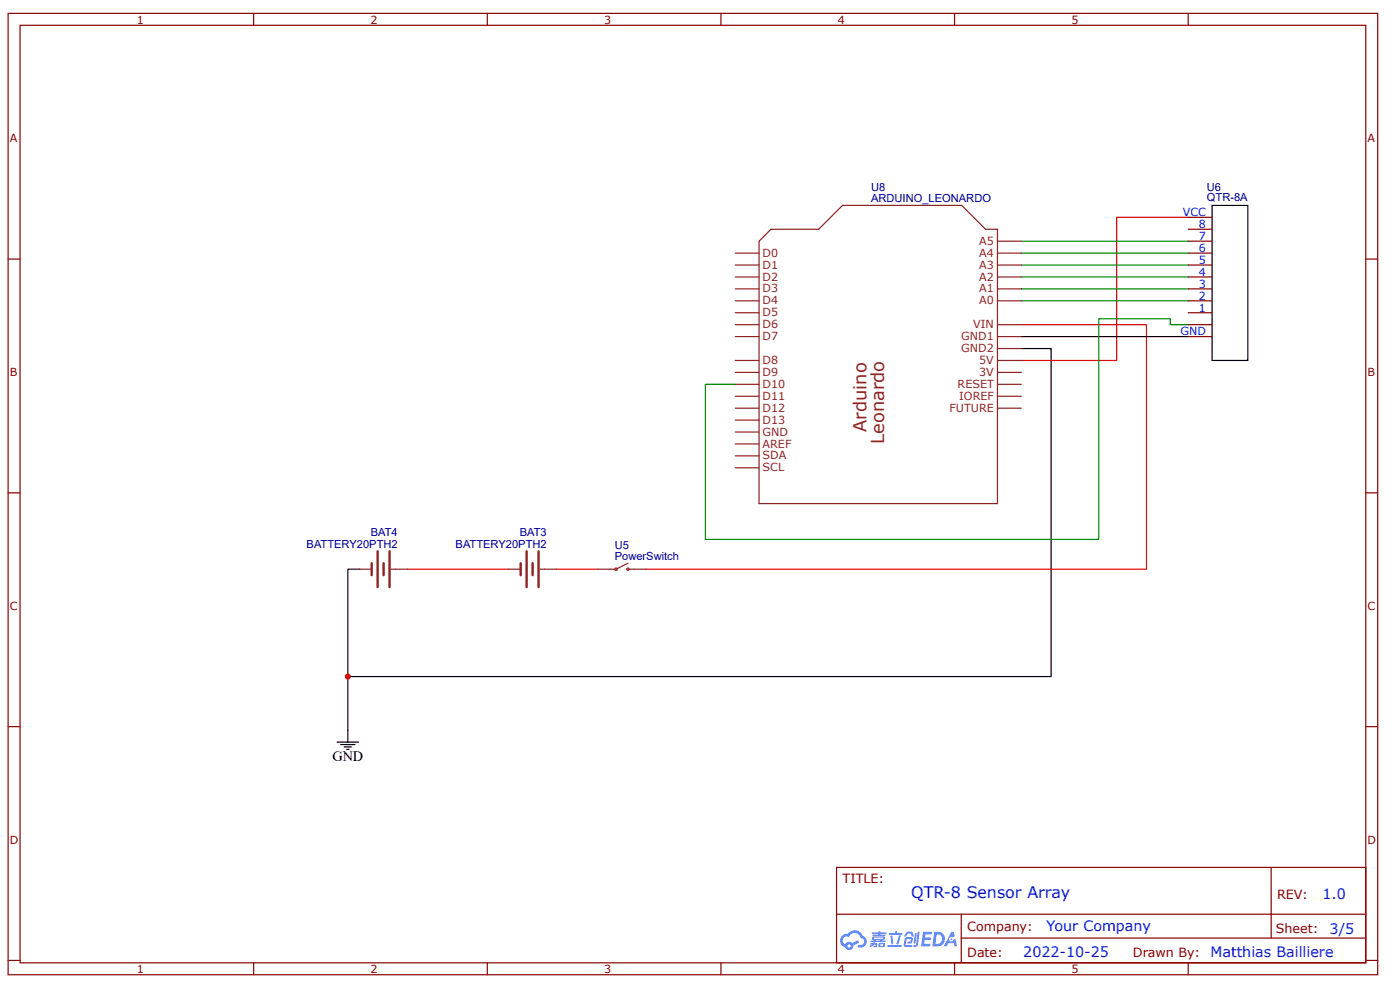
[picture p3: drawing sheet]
<svg xmlns="http://www.w3.org/2000/svg" width="297mm" height="210mm" viewBox="0 0 297 210" stroke-linecap="round" stroke-linejoin="round" font-family="sans-serif">
<g fill="none" stroke="#800" stroke-width=".25">
<path d="M1.7 2.8h290.6v203.9h-290.6zM4.3 5.4h285.5v198.7h-285.5zM53.8 2.8v2.6M103.4 2.8v2.6M152.9 2.8v2.6M202.5 2.8v2.6M252.1 2.8v2.6M1.7 54.9h2.6M289.8 54.9h2.5M1.7 104.5h2.6M289.8 104.5h2.5M1.7 154.1h2.6"/>
<path d="M289.8 154.1h2.5M177.5 183.9h112.3v20.2h-112.3zM177.5 193.8h112.2M203.9 198.9h85.8M203.9 193.8v10.1M269.7 183.9v15M1.7 203.6h2.6M53.8 204.1v2.6M103.4 204.1v2.6M152.9 204.1v2.6M202.5 204.1v2.6M252.1 204.1v2.6"/>
<path d="M289.8 203.6h2.5"/>
</g>
<g fill="#58f">
<path d="M195.8 197.6h1.7l.2 .1-.1 .4h-1.3l-.1 .6h1.1l.2 .3-.2 .3h-1.1l-.1 .8h1.2l.1 .3-.1 .2h-1.9z"/>
<path d="M201.8 197.6h.5l.2 .9-.4 .2a.48 .48 0 0 0-.7 .2 .48 .48 0 0 0 .3 .7 .48 .48 0 0 0 .6-.4l.4-.2 .4 1.6h-.6l-.1-.6h-1.2l-.4 .6h-.6z"/>
<path d="M194.1 197.9h.4l-.3 2-.2 .2-.2-.3z"/>
<path d="M194.7 197.5h.4l-.3 2.8a.57 .57 0 0 1-.5 .4 .57 .57 0 0 1-.6-.2l.7-.3z"/>
<path d="M192.3 197.7l.4-.2 .8 .1 .3 .9-.4 .1-.2-.7h-.6l-.4 .7-.3-.1z"/>
<path d="M192.1 198.8l1.2-.1a.73 .73 0 0 1 .4 .7 .73 .73 0 0 1-.6 .7l-.5-.1-.1-.2 .2-.2h.4l.2-.5h-.9l-.3 1.2 1.3 .1 .1 .2-.2 .2h-1.1l-.4-.2-.1-.4z"/>
<path d="M188.3 200.3h2.8l.2 .3-.2 .2h-2.7z"/>
<path d="M190.7 198.3h.4a2.79 2.79 0 0 1-.7 2l-.2-.2z"/>
<path d="M188.9 198.4h.4l.2 1.6-.2 .2-.2-.1z"/>
<path d="M188.6 197.8h1.3v-.3l.4-.1v.4h1l.2 .2-.2 .2h-2.6z"/>
<path d="M184.7 199.9l.9-.1v.1l.5 .2-.1 .6-.7 .1v-.3h.4v-.2a.45 .45 0 0 0-.6 .3l-.5 .2-.1-.3 .5-.2h-.4z"/>
<path d="M185 197.7h1.3l.1-.2h.4v.2h1.2l.1 .2-.1 .1h-1.3v.2h1l.2 .1-.2 .1h-2.5l-.1-.2h1.2v-.2h-1.3z"/>
<path d="M198.2 197.6l-.4 3h.9a1.55 1.55 0 0 0 1.8-1.5 1.55 1.55 0 0 0-1.8-1.5zM198.7 198.1a1.04 1.04 0 0 1 1.2 1.2 1.04 1.04 0 0 1-1.5 .8z"/>
<path d="M185.1 198.7l-.1 .4 .4 .2v.1h-.7v.3h3.1l.1-.1-.1-.2h-.7l.1-.1a.43 .43 0 0 0 .5-.2 .43 .43 0 0 0-.2-.6h-2.2zM185.4 198.8l2 .1-.2 .1h-1.8zM185.8 199.3h1l-.1 .1h-.8z"/>
<path d="M186.5 200l-.1 .8 1.3-.1v-.8zM186.8 200.2h.5v.3h-.5z"/>
<path d="M178.6 198.4a1.47 1.47 0 0 0 .7 2.4 .89 .89 0 0 0 1 .6 .89 .89 0 0 0 .7-.9l1.3-.7-.3-.5-1.2 .7-.4-.3a.89 .89 0 0 0-1.1 .5 .9 .9 0 0 1-.4-1.2 .9 .9 0 0 1 1.2-.3 1.3 1.3 0 0 1 1.4-.9 1.3 1.3 0 0 1 1.1 1.1 .74 .74 0 0 1 .7 1 .74 .74 0 0 1-1.1 .4l-.2 .2v.2a1.28 1.28 0 0 0 1.8-.6 1.28 1.28 0 0 0-.8-1.7 1.89 1.89 0 0 0-3.2-.4l-.7 .1zM179.8 200.5a.35 .35 0 0 1 .7 0 .35 .35 0 0 1-.7 0z"/>
<circle cx="201.8" cy="199.1" r=".19"/>
</g>
<path d="M257.1 43.5h7.6v32.9h-7.6zM216.7 73.9h6.3v69.5h-149.2M216.7 71.4h35.4M76.3 120.7h-2.5v36.6M71.5 157.3h4.6M72.3 157.8h3M73 158.4h1.6M73.5 158.9h.5" fill="none" stroke="#000" stroke-width=".25"/>
<path d="M216.7 68.8h26.5v51.9h-106.2" fill="none" stroke="#f00" stroke-width=".25"/>
<path d="M252.1 46.1h-15.2v30.3h-20.2M86.4 120.7h21.5M118 120.7h8.9" fill="none" stroke="#c00" stroke-width=".25"/>
<g fill="none" stroke="#8d2323" stroke-width=".25">
<path d="M156 53.7h5M156 56.2h5M156 58.7h5M163.6 48.6h10.1l5-5.1h25.3l5.1 5.1h2.5v58.2h-50.6v-55.7zM211.6 53.7h5.1M211.6 56.2h5.1M211.6 58.7h5.1M211.6 51.1h5.1M156 61.2h5M156 63.8h5M156 66.3h5M156 68.8h5"/>
<path d="M156 71.4h5M156 76.4h5M156 79h5M211.6 61.2h5.1M211.6 63.8h5.1M211.6 68.8h5.1M211.6 71.4h5.1M211.6 76.4h5.1M211.6 79h5.1M211.6 73.9h5.1M156 81.5h5M156 84h5"/>
<path d="M156 86.5h5M156 89.1h5M156 91.6h5M156 94.1h5M156 99.2h5M156 96.7h5M211.6 81.5h5.1M211.6 84h5.1M211.6 86.5h5.1M133.2 119.4l-2.5 1.3M76.3 120.7h2.6M82.9 120.7h3.5"/>
<path d="M107.9 120.7h2.6M114.5 120.7h3.5M126.9 120.7h3.5M133.2 120.7h3.8"/>
<circle cx="130.7" cy="120.7" r=".25"/>
<circle cx="133.2" cy="120.7" r=".25"/>
</g>
<path d="M78.9 119.4v2.5M80.1 116.9v7.6M81.4 119.4v2.5M82.6 116.9v7.6M110.5 119.4v2.5M111.7 116.9v7.6M113 119.4v2.5M114.3 116.9v7.6" fill="none" stroke="#8d2323" stroke-width=".51"/>
<path d="M216.7 58.7h35.4M216.7 51.1h35.4M216.7 56.2h35.4M216.7 53.7h35.4M216.7 61.2h35.4M216.7 63.8h35.4M252.1 68.8h-3.8v-1.2h-15.2v46.8h-83.4v-32.9h6.3" fill="none" stroke="#080" stroke-width=".25"/>
<path d="M252.1 58.7h5M252.1 56.2h5M252.1 53.7h5M252.1 51.1h5M252.1 48.6h5M252.1 46.1h5M252.1 66.3h5M252.1 63.8h5M252.1 61.2h5M252.1 71.4h5M252.1 68.8h5" fill="none" stroke="#800" stroke-width=".25"/>
<circle cx="73.8" cy="143.4" r=".63" fill="#c00"/>
<g font-size="3.8" fill="#8d2323">
<text x="183.8" y="91.6" transform="rotate(-90 183.8 91.6)">Arduino</text>
<text x="187.6" y="94.1" transform="rotate(-90 187.6 94.1)">Leonardo</text>
</g>
<text font-size="3.4" fill="#00f" x="193.3" y="190.4">QTR-8 Sensor Array</text>
<text font-size="3" x="70.5" y="161.4">GND</text>
<g font-size="3" fill="#00f">
<text x="280.6" y="190.5">1.0</text>
<text x="222" y="197.4">Your Company</text>
<text x="282.1" y="197.9">3/5</text>
<text x="217.1" y="203">2022-10-25</text>
<text x="256.8" y="202.9">Matthias Bailliere</text>
</g>
<g font-size="2.7" fill="#800">
<text x="178.7" y="187.2">TITLE:</text>
<text x="270.9" y="190.5">REV:</text>
<text x="205.2" y="197.4">Company:</text>
<text x="270.7" y="197.8">Sheet:</text>
<text x="205.2" y="202.9">Date:</text>
<text x="240.3" y="202.9">Drawn By:</text>
</g>
<g font-size="2.4" fill="#800">
<text x="29" y="5">1</text>
<text x="78.6" y="5">2</text>
<text x="128.2" y="5">3</text>
<text x="177.7" y="5">4</text>
<text x="227.3" y="5">5</text>
<text x="2.1" y="30.1">A</text>
<text x="290.1" y="30.1">A</text>
<text x="2.1" y="79.7">B</text>
<text x="290.1" y="79.7">B</text>
<text x="2.1" y="129.3">C</text>
<text x="290.1" y="129.3">C</text>
<text x="2.1" y="178.8">D</text>
<text x="290.1" y="178.8">D</text>
<text x="29" y="206.3">1</text>
<text x="78.6" y="206.3">2</text>
<text x="128.2" y="206.3">3</text>
<text x="177.7" y="206.3">4</text>
<text x="227.3" y="206.3">5</text>
</g>
<g font-size="2.4" fill="#000080">
<text x="184.8" y="40.6">U8</text>
<text x="256.1" y="40.6">U6</text>
<text x="184.8" y="42.8">ARDUINO_LEONARDO</text>
<text x="256.1" y="42.7">QTR-8A</text>
<text x="78.6" y="113.7">BAT4</text>
<text x="110.3" y="113.7">BAT3</text>
<text x="65.1" y="116.1">BATTERY20PTH2</text>
<text x="96.7" y="116.1">BATTERY20PTH2</text>
<text x="130.4" y="118.7">PowerSwitch</text>
<text x="130.4" y="116.4">U5</text>
</g>
<g font-size="2.4" fill="#00f">
<text x="251" y="45.8">VCC</text>
<text x="254.4" y="53.4">6</text>
<text x="254.4" y="50.9">7</text>
<text x="254.4" y="48.4">8</text>
<text x="254.4" y="58.5">4</text>
<text x="254.4" y="55.9">5</text>
<text x="254.4" y="63.5">2</text>
<text x="254.4" y="61">3</text>
<text x="250.5" y="71.1">GND</text>
<text x="254.4" y="66.1">1</text>
</g>
<g font-size="2.4" fill="#8d2323">
<text x="207.7" y="51.9">A5</text>
<text x="161.8" y="54.4">D0</text>
<text x="161.8" y="57">D1</text>
<text x="161.8" y="59.5">D2</text>
<text x="207.7" y="54.4">A4</text>
<text x="207.7" y="57">A3</text>
<text x="207.7" y="59.5">A2</text>
<text x="161.8" y="62">D3</text>
<text x="161.8" y="64.5">D4</text>
<text x="207.7" y="62">A1</text>
<text x="207.7" y="64.5">A0</text>
<text x="161.8" y="67.1">D5</text>
<text x="161.8" y="69.6">D6</text>
<text x="206.5" y="69.6">VIN</text>
<text x="161.8" y="72.1">D7</text>
<text x="161.8" y="77.2">D8</text>
<text x="203.9" y="72.1">GND1</text>
<text x="203.9" y="74.7">GND2</text>
<text x="207.7" y="77.2">5V</text>
<text x="161.8" y="79.7">D9</text>
<text x="161.8" y="82.2">D10</text>
<text x="203.2" y="82.2">RESET</text>
<text x="207.7" y="79.7">3V</text>
<text x="161.8" y="84.8">D11</text>
<text x="161.8" y="87.3">D12</text>
<text x="161.8" y="89.8">D13</text>
<text x="201.5" y="87.3">FUTURE</text>
<text x="203.5" y="84.8">IOREF</text>
<text x="161.8" y="92.4">GND</text>
<text x="161.8" y="94.9">AREF</text>
<text x="161.8" y="99.9">SCL</text>
<text x="161.8" y="97.4">SDA</text>
</g>
</svg>
